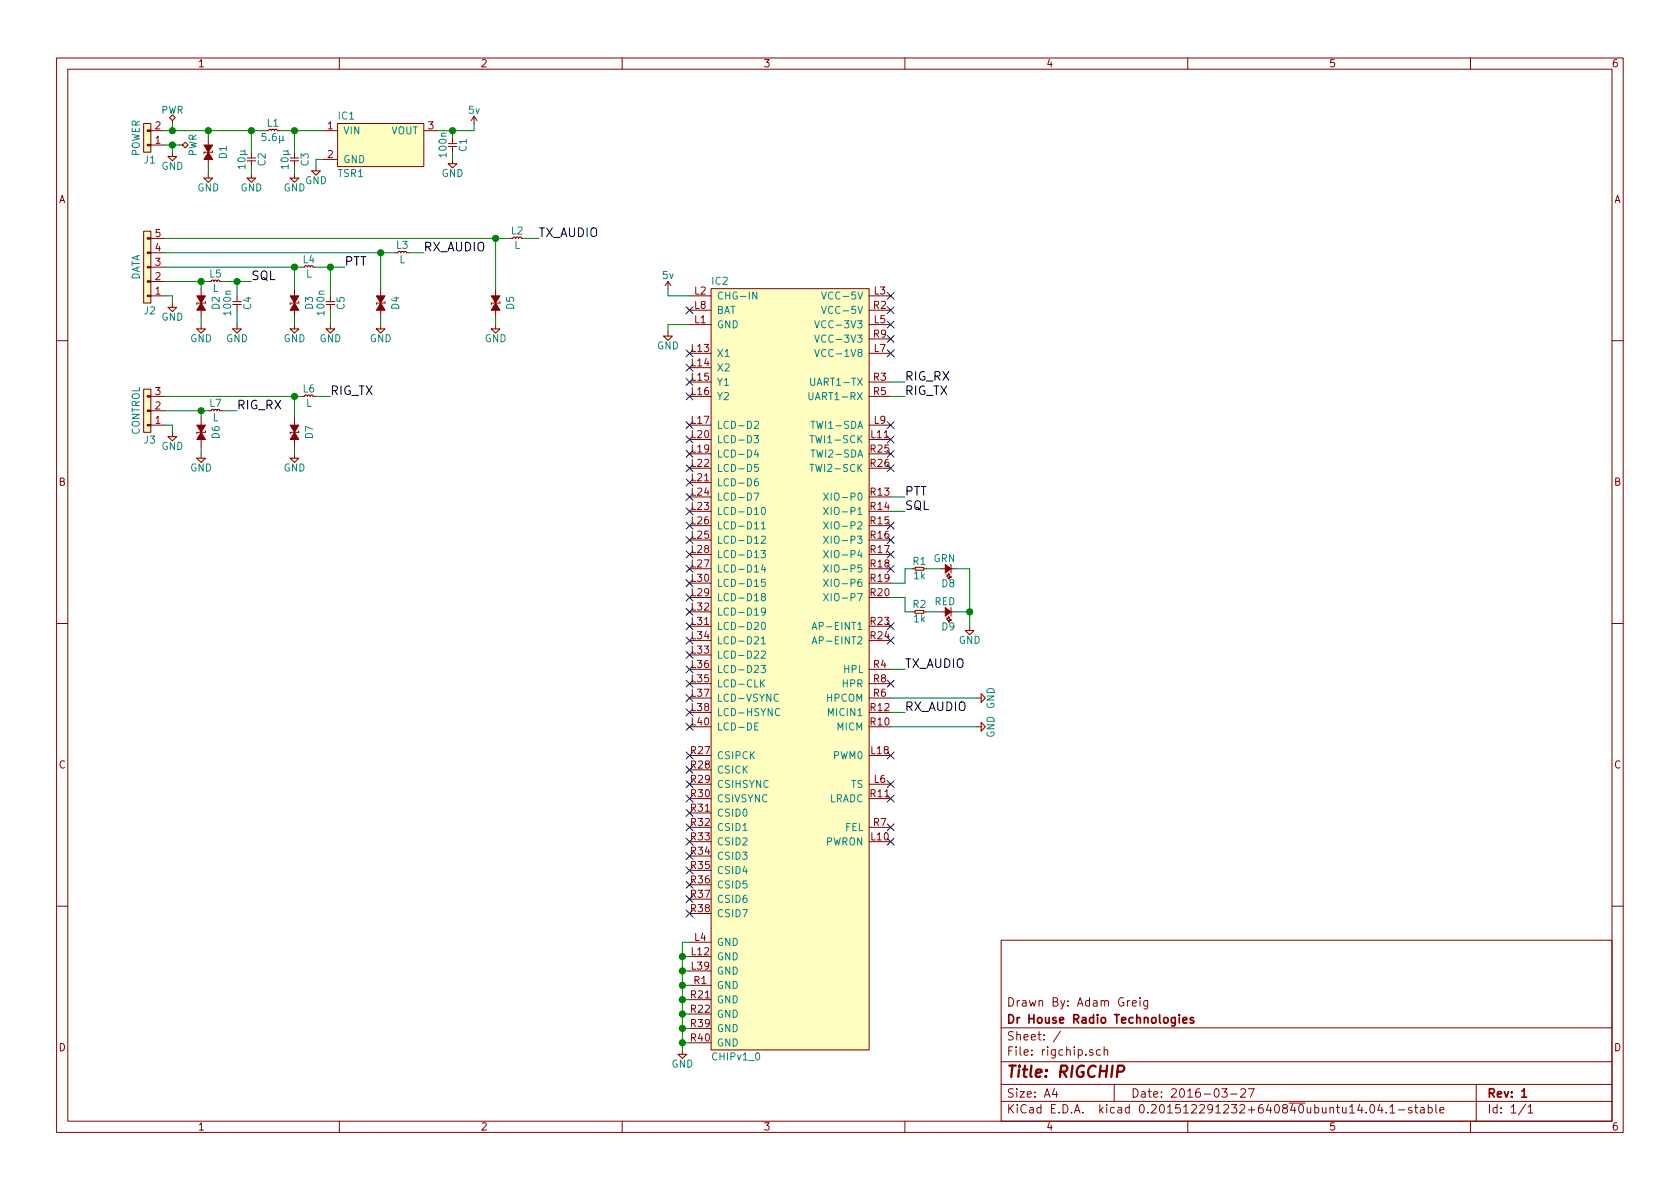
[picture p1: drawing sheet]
EESchema Schematic File Version 2
LIBS:agg-kicad
LIBS:rigchip-cache
EELAYER 25 0
EELAYER END
$Descr A4 11693 8268
encoding utf-8
Sheet 1 1
Title "RIGCHIP"
Date "2016-03-27"
Rev "1"
Comp "Dr House Radio Technologies"
Comment1 "Drawn By: Adam Greig"
Comment2 ""
Comment3 ""
Comment4 ""
$EndDescr
$Comp
L CHIPv1_0 IC2
U 1 1
P 5500 4650
F 0 "IC2" H 4950 7350 50  0000 L CNN
F 1 "CHIPv1_0" H 4950 1950 50  0000 L CNN
F 2 "agg:CHIPv1_0" H 4950 1850 50  0001 L CNN
F 3 "http://docs.getchip.com/#chip-hardware" H 4950 1750 50  0001 L CNN
	1    5500 4650
	1    0    0    -1  
$EndComp
$Comp
L CONN_01x05 J2
U 1 1
P 1050 2050
F 0 "J2" H 1000 2150 50  0000 L CNN
F 1 "DATA" V 950 1850 50  0000 C CNN
F 2 "" H 1050 2050 50  0001 C CNN
F 3 "" H 1050 2050 50  0001 C CNN
	1    1050 2050
	1    0    0    1   
$EndComp
$Comp
L CONN_01x03 J3
U 1 1
P 1050 2950
F 0 "J3" H 1000 3050 50  0000 L CNN
F 1 "CONTROL" V 950 2850 50  0000 C CNN
F 2 "" H 1050 2950 50  0001 C CNN
F 3 "" H 1050 2950 50  0001 C CNN
	1    1050 2950
	1    0    0    1   
$EndComp
$Comp
L CONN_01x02 J1
U 1 1
P 1050 1000
F 0 "J1" H 1000 1100 50  0000 L CNN
F 1 "POWER" V 950 950 50  0000 C CNN
F 2 "" H 1050 1000 50  0001 C CNN
F 3 "" H 1050 1000 50  0001 C CNN
	1    1050 1000
	1    0    0    1   
$EndComp
$Comp
L TSR1 IC1
U 1 1
P 2650 1000
F 0 "IC1" H 2350 1200 50  0000 L CNN
F 1 "TSR1" H 2350 800 50  0000 L CNN
F 2 "agg:TSR1" H 2350 700 50  0001 L CNN
F 3 "http://www.tracopower.com/products/tsr1.pdf" H 2350 600 50  0001 L CNN
	1    2650 1000
	1    0    0    -1  
$EndComp
$Comp
L C C2
U 1 1
P 1750 1050
F 0 "C2" H 1800 1120 50  0000 C CNN
F 1 "10µ" H 1800 980 50  0000 C CNN
F 2 "agg:1206" H 1750 1050 50  0001 C CNN
F 3 "" H 1750 1050 50  0001 C CNN
	1    1750 1050
	0    1    1    0   
$EndComp
$Comp
L C C3
U 1 1
P 2050 1050
F 0 "C3" H 2100 1120 50  0000 C CNN
F 1 "10µ" H 2100 980 50  0000 C CNN
F 2 "agg:1206" H 2050 1050 50  0001 C CNN
F 3 "" H 2050 1050 50  0001 C CNN
	1    2050 1050
	0    1    1    0   
$EndComp
$Comp
L L L1
U 1 1
P 1850 900
F 0 "L1" H 1900 950 50  0000 C CNN
F 1 "5.6µ" H 1900 850 50  0000 C CNN
F 2 "" H 1850 900 50  0001 C CNN
F 3 "" H 1850 900 50  0001 C CNN
	1    1850 900 
	1    0    0    -1  
$EndComp
$Comp
L ESD_DIODE D1
U 1 1
P 1450 1050
F 0 "D1" H 1400 1150 50  0000 L CNN
F 1 "ESD_DIODE" H 1400 950 50  0001 L CNN
F 2 "agg:0402" H 1400 850 50  0001 L CNN
F 3 "" H 1350 1050 50  0001 C CNN
F 4 "2368169" H 1400 750 50  0001 L CNN "Farnell"
	1    1450 1050
	0    1    1    0   
$EndComp
$Comp
L ESD_DIODE D6
U 1 1
P 1400 3000
F 0 "D6" H 1350 3100 50  0000 L CNN
F 1 "ESD_DIODE" H 1350 2900 50  0001 L CNN
F 2 "agg:0402" H 1350 2800 50  0001 L CNN
F 3 "" H 1300 3000 50  0001 C CNN
F 4 "2368169" H 1350 2700 50  0001 L CNN "Farnell"
	1    1400 3000
	0    1    1    0   
$EndComp
$Comp
L ESD_DIODE D7
U 1 1
P 2050 3000
F 0 "D7" H 2000 3100 50  0000 L CNN
F 1 "ESD_DIODE" H 2000 2900 50  0001 L CNN
F 2 "agg:0402" H 2000 2800 50  0001 L CNN
F 3 "" H 1950 3000 50  0001 C CNN
F 4 "2368169" H 2000 2700 50  0001 L CNN "Farnell"
	1    2050 3000
	0    1    1    0   
$EndComp
$Comp
L ESD_DIODE D5
U 1 1
P 3450 2100
F 0 "D5" H 3400 2200 50  0000 L CNN
F 1 "ESD_DIODE" H 3400 2000 50  0001 L CNN
F 2 "agg:0402" H 3400 1900 50  0001 L CNN
F 3 "" H 3350 2100 50  0001 C CNN
F 4 "2368169" H 3400 1800 50  0001 L CNN "Farnell"
	1    3450 2100
	0    1    1    0   
$EndComp
$Comp
L ESD_DIODE D4
U 1 1
P 2650 2100
F 0 "D4" H 2600 2200 50  0000 L CNN
F 1 "ESD_DIODE" H 2600 2000 50  0001 L CNN
F 2 "agg:0402" H 2600 1900 50  0001 L CNN
F 3 "" H 2550 2100 50  0001 C CNN
F 4 "2368169" H 2600 1800 50  0001 L CNN "Farnell"
	1    2650 2100
	0    1    1    0   
$EndComp
$Comp
L ESD_DIODE D3
U 1 1
P 2050 2100
F 0 "D3" H 2000 2200 50  0000 L CNN
F 1 "ESD_DIODE" H 2000 2000 50  0001 L CNN
F 2 "agg:0402" H 2000 1900 50  0001 L CNN
F 3 "" H 1950 2100 50  0001 C CNN
F 4 "2368169" H 2000 1800 50  0001 L CNN "Farnell"
	1    2050 2100
	0    1    1    0   
$EndComp
$Comp
L ESD_DIODE D2
U 1 1
P 1400 2100
F 0 "D2" H 1350 2200 50  0000 L CNN
F 1 "ESD_DIODE" H 1350 2000 50  0001 L CNN
F 2 "agg:0402" H 1350 1900 50  0001 L CNN
F 3 "" H 1300 2100 50  0001 C CNN
F 4 "2368169" H 1350 1800 50  0001 L CNN "Farnell"
	1    1400 2100
	0    1    1    0   
$EndComp
$Comp
L L L5
U 1 1
P 1450 1950
F 0 "L5" H 1500 2000 50  0000 C CNN
F 1 "L" H 1500 1900 50  0000 C CNN
F 2 "agg:0603" H 1450 1950 50  0001 C CNN
F 3 "" H 1450 1950 50  0001 C CNN
	1    1450 1950
	1    0    0    -1  
$EndComp
$Comp
L C C4
U 1 1
P 1650 2050
F 0 "C4" H 1700 2120 50  0000 C CNN
F 1 "100n" H 1700 1980 50  0000 C CNN
F 2 "agg:0603" H 1650 2050 50  0001 C CNN
F 3 "" H 1650 2050 50  0001 C CNN
	1    1650 2050
	0    1    1    0   
$EndComp
$Comp
L C C5
U 1 1
P 2300 2050
F 0 "C5" H 2350 2120 50  0000 C CNN
F 1 "100n" H 2350 1980 50  0000 C CNN
F 2 "agg:0603" H 2300 2050 50  0001 C CNN
F 3 "" H 2300 2050 50  0001 C CNN
	1    2300 2050
	0    1    1    0   
$EndComp
$Comp
L GND #PWR2
U 1 1
P 1200 1050
F 0 "#PWR2" H 1070 1090 50  0001 L CNN
F 1 "GND" H 1200 950 50  0000 C CNN
F 2 "" H 1200 1050 60  0000 C CNN
F 3 "" H 1200 1050 60  0000 C CNN
	1    1200 1050
	1    0    0    -1  
$EndComp
$Comp
L GND #PWR5
U 1 1
P 1450 1200
F 0 "#PWR5" H 1320 1240 50  0001 L CNN
F 1 "GND" H 1450 1100 50  0000 C CNN
F 2 "" H 1450 1200 60  0000 C CNN
F 3 "" H 1450 1200 60  0000 C CNN
	1    1450 1200
	1    0    0    -1  
$EndComp
$Comp
L GND #PWR6
U 1 1
P 1750 1200
F 0 "#PWR6" H 1620 1240 50  0001 L CNN
F 1 "GND" H 1750 1100 50  0000 C CNN
F 2 "" H 1750 1200 60  0000 C CNN
F 3 "" H 1750 1200 60  0000 C CNN
	1    1750 1200
	1    0    0    -1  
$EndComp
$Comp
L GND #PWR7
U 1 1
P 2050 1200
F 0 "#PWR7" H 1920 1240 50  0001 L CNN
F 1 "GND" H 2050 1100 50  0000 C CNN
F 2 "" H 2050 1200 60  0000 C CNN
F 3 "" H 2050 1200 60  0000 C CNN
	1    2050 1200
	1    0    0    -1  
$EndComp
$Comp
L GND #PWR4
U 1 1
P 2200 1150
F 0 "#PWR4" H 2070 1190 50  0001 L CNN
F 1 "GND" H 2200 1050 50  0000 C CNN
F 2 "" H 2200 1150 60  0000 C CNN
F 3 "" H 2200 1150 60  0000 C CNN
	1    2200 1150
	1    0    0    -1  
$EndComp
$Comp
L 5v #PWR1
U 1 1
P 3300 850
F 0 "#PWR1" H 3300 960 50  0001 L CNN
F 1 "5v" H 3300 940 50  0000 C CNN
F 2 "" H 3300 850 60  0000 C CNN
F 3 "" H 3300 850 60  0000 C CNN
	1    3300 850 
	1    0    0    -1  
$EndComp
$Comp
L C C1
U 1 1
P 3150 950
F 0 "C1" H 3200 1020 50  0000 C CNN
F 1 "100n" H 3200 880 50  0000 C CNN
F 2 "agg:0603" H 3150 950 50  0001 C CNN
F 3 "" H 3150 950 50  0001 C CNN
	1    3150 950 
	0    1    1    0   
$EndComp
$Comp
L GND #PWR3
U 1 1
P 3150 1100
F 0 "#PWR3" H 3020 1140 50  0001 L CNN
F 1 "GND" H 3150 1000 50  0000 C CNN
F 2 "" H 3150 1100 60  0000 C CNN
F 3 "" H 3150 1100 60  0000 C CNN
	1    3150 1100
	1    0    0    -1  
$EndComp
$Comp
L GND #PWR9
U 1 1
P 1200 2100
F 0 "#PWR9" H 1070 2140 50  0001 L CNN
F 1 "GND" H 1200 2000 50  0000 C CNN
F 2 "" H 1200 2100 60  0000 C CNN
F 3 "" H 1200 2100 60  0000 C CNN
	1    1200 2100
	1    0    0    -1  
$EndComp
$Comp
L GND #PWR10
U 1 1
P 1400 2250
F 0 "#PWR10" H 1270 2290 50  0001 L CNN
F 1 "GND" H 1400 2150 50  0000 C CNN
F 2 "" H 1400 2250 60  0000 C CNN
F 3 "" H 1400 2250 60  0000 C CNN
	1    1400 2250
	1    0    0    -1  
$EndComp
$Comp
L GND #PWR12
U 1 1
P 2050 2250
F 0 "#PWR12" H 1920 2290 50  0001 L CNN
F 1 "GND" H 2050 2150 50  0000 C CNN
F 2 "" H 2050 2250 60  0000 C CNN
F 3 "" H 2050 2250 60  0000 C CNN
	1    2050 2250
	1    0    0    -1  
$EndComp
$Comp
L GND #PWR14
U 1 1
P 2650 2250
F 0 "#PWR14" H 2520 2290 50  0001 L CNN
F 1 "GND" H 2650 2150 50  0000 C CNN
F 2 "" H 2650 2250 60  0000 C CNN
F 3 "" H 2650 2250 60  0000 C CNN
	1    2650 2250
	1    0    0    -1  
$EndComp
$Comp
L GND #PWR15
U 1 1
P 3450 2250
F 0 "#PWR15" H 3320 2290 50  0001 L CNN
F 1 "GND" H 3450 2150 50  0000 C CNN
F 2 "" H 3450 2250 60  0000 C CNN
F 3 "" H 3450 2250 60  0000 C CNN
	1    3450 2250
	1    0    0    -1  
$EndComp
$Comp
L GND #PWR11
U 1 1
P 1650 2250
F 0 "#PWR11" H 1520 2290 50  0001 L CNN
F 1 "GND" H 1650 2150 50  0000 C CNN
F 2 "" H 1650 2250 60  0000 C CNN
F 3 "" H 1650 2250 60  0000 C CNN
	1    1650 2250
	1    0    0    -1  
$EndComp
$Comp
L GND #PWR13
U 1 1
P 2300 2250
F 0 "#PWR13" H 2170 2290 50  0001 L CNN
F 1 "GND" H 2300 2150 50  0000 C CNN
F 2 "" H 2300 2250 60  0000 C CNN
F 3 "" H 2300 2250 60  0000 C CNN
	1    2300 2250
	1    0    0    -1  
$EndComp
$Comp
L L L4
U 1 1
P 2100 1850
F 0 "L4" H 2150 1900 50  0000 C CNN
F 1 "L" H 2150 1800 50  0000 C CNN
F 2 "agg:0603" H 2100 1850 50  0001 C CNN
F 3 "" H 2100 1850 50  0001 C CNN
	1    2100 1850
	1    0    0    -1  
$EndComp
$Comp
L L L3
U 1 1
P 2750 1750
F 0 "L3" H 2800 1800 50  0000 C CNN
F 1 "L" H 2800 1700 50  0000 C CNN
F 2 "agg:0603" H 2750 1750 50  0001 C CNN
F 3 "" H 2750 1750 50  0001 C CNN
	1    2750 1750
	1    0    0    -1  
$EndComp
$Comp
L L L2
U 1 1
P 3550 1650
F 0 "L2" H 3600 1700 50  0000 C CNN
F 1 "L" H 3600 1600 50  0000 C CNN
F 2 "agg:0603" H 3550 1650 50  0001 C CNN
F 3 "" H 3550 1650 50  0001 C CNN
	1    3550 1650
	1    0    0    -1  
$EndComp
Text Label 1750 1950 0    60   ~ 0
SQL
Text Label 2400 1850 0    60   ~ 0
PTT
Text Label 2950 1750 0    60   ~ 0
RX_AUDIO
Text Label 3750 1650 0    60   ~ 0
TX_AUDIO
$Comp
L GND #PWR17
U 1 1
P 1200 3000
F 0 "#PWR17" H 1070 3040 50  0001 L CNN
F 1 "GND" H 1200 2900 50  0000 C CNN
F 2 "" H 1200 3000 60  0000 C CNN
F 3 "" H 1200 3000 60  0000 C CNN
	1    1200 3000
	1    0    0    -1  
$EndComp
$Comp
L L L7
U 1 1
P 1450 2850
F 0 "L7" H 1500 2900 50  0000 C CNN
F 1 "L" H 1500 2800 50  0000 C CNN
F 2 "agg:0603" H 1450 2850 50  0001 C CNN
F 3 "" H 1450 2850 50  0001 C CNN
	1    1450 2850
	1    0    0    -1  
$EndComp
Text Label 1650 2850 0    60   ~ 0
RIG_RX
$Comp
L L L6
U 1 1
P 2100 2750
F 0 "L6" H 2150 2800 50  0000 C CNN
F 1 "L" H 2150 2700 50  0000 C CNN
F 2 "agg:0603" H 2100 2750 50  0001 C CNN
F 3 "" H 2100 2750 50  0001 C CNN
	1    2100 2750
	1    0    0    -1  
$EndComp
Text Label 2300 2750 0    60   ~ 0
RIG_TX
$Comp
L GND #PWR19
U 1 1
P 2050 3150
F 0 "#PWR19" H 1920 3190 50  0001 L CNN
F 1 "GND" H 2050 3050 50  0000 C CNN
F 2 "" H 2050 3150 60  0000 C CNN
F 3 "" H 2050 3150 60  0000 C CNN
	1    2050 3150
	1    0    0    -1  
$EndComp
$Comp
L GND #PWR18
U 1 1
P 1400 3150
F 0 "#PWR18" H 1270 3190 50  0001 L CNN
F 1 "GND" H 1400 3050 50  0000 C CNN
F 2 "" H 1400 3150 60  0000 C CNN
F 3 "" H 1400 3150 60  0000 C CNN
	1    1400 3150
	1    0    0    -1  
$EndComp
$Comp
L 5v #PWR8
U 1 1
P 4650 2000
F 0 "#PWR8" H 4650 2110 50  0001 L CNN
F 1 "5v" H 4650 2090 50  0000 C CNN
F 2 "" H 4650 2000 60  0000 C CNN
F 3 "" H 4650 2000 60  0000 C CNN
	1    4650 2000
	1    0    0    -1  
$EndComp
$Comp
L GND #PWR16
U 1 1
P 4650 2300
F 0 "#PWR16" H 4520 2340 50  0001 L CNN
F 1 "GND" H 4650 2200 50  0000 C CNN
F 2 "" H 4650 2300 60  0000 C CNN
F 3 "" H 4650 2300 60  0000 C CNN
	1    4650 2300
	1    0    0    -1  
$EndComp
$Comp
L PWR #FLG1
U 1 1
P 1200 850
F 0 "#FLG1" H 1200 1010 50  0001 C CNN
F 1 "PWR" H 1200 940 50  0000 C CNN
F 2 "" H 1200 850 50  0001 C CNN
F 3 "" H 1200 850 50  0001 C CNN
	1    1200 850 
	1    0    0    -1  
$EndComp
$Comp
L PWR #FLG2
U 1 1
P 1250 1000
F 0 "#FLG2" H 1250 1160 50  0001 C CNN
F 1 "PWR" H 1250 1090 50  0000 C CNN
F 2 "" H 1250 1000 50  0001 C CNN
F 3 "" H 1250 1000 50  0001 C CNN
	1    1250 1000
	0    1    1    0   
$EndComp
NoConn ~ 4800 2150
NoConn ~ 4800 2450
NoConn ~ 4800 2550
NoConn ~ 4800 2650
NoConn ~ 4800 2750
NoConn ~ 4800 2950
NoConn ~ 4800 3050
NoConn ~ 4800 3150
NoConn ~ 4800 3250
NoConn ~ 4800 3350
NoConn ~ 4800 3450
NoConn ~ 4800 3550
NoConn ~ 4800 3650
NoConn ~ 4800 3750
NoConn ~ 4800 3850
NoConn ~ 4800 3950
NoConn ~ 4800 4050
NoConn ~ 4800 4150
NoConn ~ 4800 4250
NoConn ~ 4800 4350
NoConn ~ 4800 4450
NoConn ~ 4800 4550
NoConn ~ 4800 4650
NoConn ~ 4800 4750
NoConn ~ 4800 4850
NoConn ~ 4800 4950
NoConn ~ 4800 5050
NoConn ~ 4800 5250
NoConn ~ 4800 5350
NoConn ~ 4800 5450
NoConn ~ 4800 5550
NoConn ~ 4800 5650
NoConn ~ 4800 5750
NoConn ~ 4800 5850
NoConn ~ 4800 5950
NoConn ~ 4800 6050
NoConn ~ 4800 6150
NoConn ~ 4800 6250
NoConn ~ 4800 6350
$Comp
L GND #PWR23
U 1 1
P 4750 7300
F 0 "#PWR23" H 4620 7340 50  0001 L CNN
F 1 "GND" H 4750 7200 50  0000 C CNN
F 2 "" H 4750 7300 60  0000 C CNN
F 3 "" H 4750 7300 60  0000 C CNN
	1    4750 7300
	1    0    0    -1  
$EndComp
Text Label 6300 2750 0    60   ~ 0
RIG_TX
Text Label 6300 2650 0    60   ~ 0
RIG_RX
Text Label 6300 4650 0    60   ~ 0
TX_AUDIO
Text Label 6300 4950 0    60   ~ 0
RX_AUDIO
Text Label 6300 3450 0    60   ~ 0
PTT
Text Label 6300 3550 0    60   ~ 0
SQL
$Comp
L GND #PWR22
U 1 1
P 6800 5050
F 0 "#PWR22" H 6670 5090 50  0001 L CNN
F 1 "GND" H 6800 4950 50  0000 C CNN
F 2 "" H 6800 5050 60  0000 C CNN
F 3 "" H 6800 5050 60  0000 C CNN
	1    6800 5050
	0    -1   -1   0   
$EndComp
$Comp
L GND #PWR21
U 1 1
P 6800 4850
F 0 "#PWR21" H 6670 4890 50  0001 L CNN
F 1 "GND" H 6800 4750 50  0000 C CNN
F 2 "" H 6800 4850 60  0000 C CNN
F 3 "" H 6800 4850 60  0000 C CNN
	1    6800 4850
	0    -1   -1   0   
$EndComp
NoConn ~ 6200 4750
NoConn ~ 6200 5250
NoConn ~ 6200 5450
NoConn ~ 6200 5550
NoConn ~ 6200 5750
NoConn ~ 6200 5850
NoConn ~ 6200 3650
NoConn ~ 6200 3750
NoConn ~ 6200 3850
NoConn ~ 6200 3950
NoConn ~ 6200 4350
NoConn ~ 6200 4450
NoConn ~ 6200 2950
NoConn ~ 6200 3050
NoConn ~ 6200 3150
NoConn ~ 6200 3250
NoConn ~ 6200 2450
NoConn ~ 6200 2350
NoConn ~ 6200 2250
NoConn ~ 6200 2150
NoConn ~ 6200 2050
$Comp
L LED D8
U 1 1
P 6650 3950
F 0 "D8" H 6650 4050 50  0000 L CNN
F 1 "GRN" H 6650 3875 50  0000 L CNN
F 2 "agg:0603-LED" H 6650 3950 50  0001 C CNN
F 3 "" H 6650 3950 50  0001 C CNN
	1    6650 3950
	-1   0    0    1   
$EndComp
$Comp
L LED D9
U 1 1
P 6650 4250
F 0 "D9" H 6650 4350 50  0000 L CNN
F 1 "RED" H 6650 4175 50  0000 L CNN
F 2 "agg:0603-LED" H 6650 4250 50  0001 C CNN
F 3 "" H 6650 4250 50  0001 C CNN
	1    6650 4250
	-1   0    0    1   
$EndComp
$Comp
L R R1
U 1 1
P 6350 3950
F 0 "R1" H 6400 4000 50  0000 C CNN
F 1 "1k" H 6400 3900 50  0000 C CNN
F 2 "agg:0603" H 6350 3950 50  0001 C CNN
F 3 "" H 6350 3950 50  0001 C CNN
	1    6350 3950
	1    0    0    -1  
$EndComp
$Comp
L R R2
U 1 1
P 6350 4250
F 0 "R2" H 6400 4300 50  0000 C CNN
F 1 "1k" H 6400 4200 50  0000 C CNN
F 2 "agg:0603" H 6350 4250 50  0001 C CNN
F 3 "" H 6350 4250 50  0001 C CNN
	1    6350 4250
	1    0    0    -1  
$EndComp
Wire Wire Line
	1150 1000 1250 1000
Wire Wire Line
	1200 1000 1200 1050
Wire Wire Line
	2250 1100 2200 1100
Wire Wire Line
	2200 1100 2200 1150
Wire Wire Line
	2050 1150 2050 1200
Wire Wire Line
	1750 1150 1750 1200
Wire Wire Line
	1450 1150 1450 1200
Wire Wire Line
	1150 900  1850 900 
Wire Wire Line
	1950 900  2250 900 
Wire Wire Line
	2050 900  2050 1050
Connection ~ 2050 900 
Wire Wire Line
	1750 900  1750 1050
Connection ~ 1750 900 
Wire Wire Line
	1450 950  1450 900 
Connection ~ 1450 900 
Wire Wire Line
	3050 900  3300 900 
Wire Wire Line
	3300 900  3300 850 
Wire Wire Line
	3150 950  3150 900 
Connection ~ 3150 900 
Wire Wire Line
	3150 1100 3150 1050
Wire Wire Line
	1150 2050 1200 2050
Wire Wire Line
	1200 2050 1200 2100
Wire Wire Line
	1150 1950 1450 1950
Wire Wire Line
	1400 1950 1400 2000
Connection ~ 1400 1950
Wire Wire Line
	1550 1950 1750 1950
Wire Wire Line
	1650 1950 1650 2050
Wire Wire Line
	1650 2150 1650 2250
Wire Wire Line
	1400 2200 1400 2250
Connection ~ 1650 1950
Wire Wire Line
	1150 1850 2100 1850
Wire Wire Line
	2050 1850 2050 2000
Connection ~ 2050 1850
Wire Wire Line
	2050 2200 2050 2250
Wire Wire Line
	2300 2250 2300 2150
Wire Wire Line
	2200 1850 2400 1850
Wire Wire Line
	2300 1850 2300 2050
Connection ~ 2300 1850
Wire Wire Line
	1150 1750 2750 1750
Wire Wire Line
	2650 2200 2650 2250
Wire Wire Line
	3450 2200 3450 2250
Wire Wire Line
	1150 1650 3550 1650
Wire Wire Line
	1150 2950 1200 2950
Wire Wire Line
	1200 2950 1200 3000
Wire Wire Line
	1150 2850 1450 2850
Wire Wire Line
	1400 2850 1400 2900
Wire Wire Line
	2650 1750 2650 2000
Connection ~ 2650 1750
Wire Wire Line
	2850 1750 2950 1750
Wire Wire Line
	3450 1650 3450 2000
Connection ~ 3450 1650
Wire Wire Line
	3750 1650 3650 1650
Connection ~ 1400 2850
Wire Wire Line
	1550 2850 1650 2850
Wire Wire Line
	1150 2750 2100 2750
Wire Wire Line
	2050 2750 2050 2900
Connection ~ 2050 2750
Wire Wire Line
	2200 2750 2300 2750
Wire Wire Line
	1400 3150 1400 3100
Wire Wire Line
	2050 3100 2050 3150
Wire Wire Line
	4650 2050 4800 2050
Wire Wire Line
	4800 2250 4650 2250
Wire Wire Line
	4650 2250 4650 2300
Wire Wire Line
	1200 850  1200 900 
Connection ~ 1200 900 
Connection ~ 1200 1000
Wire Wire Line
	4650 2050 4650 2000
Wire Wire Line
	4800 6550 4750 6550
Wire Wire Line
	4750 6550 4750 7300
Wire Wire Line
	4750 7250 4800 7250
Connection ~ 4750 7250
Wire Wire Line
	4800 7150 4750 7150
Connection ~ 4750 7150
Wire Wire Line
	4750 7050 4800 7050
Connection ~ 4750 7050
Wire Wire Line
	4800 6950 4750 6950
Connection ~ 4750 6950
Wire Wire Line
	4750 6850 4800 6850
Connection ~ 4750 6850
Wire Wire Line
	4800 6750 4750 6750
Connection ~ 4750 6750
Wire Wire Line
	4750 6650 4800 6650
Connection ~ 4750 6650
Wire Wire Line
	6300 2650 6200 2650
Wire Wire Line
	6300 2750 6200 2750
Wire Wire Line
	6300 3450 6200 3450
Wire Wire Line
	6300 3550 6200 3550
Wire Wire Line
	6300 4950 6200 4950
Wire Wire Line
	6200 4650 6300 4650
Wire Wire Line
	6800 5050 6200 5050
Wire Wire Line
	6200 4850 6800 4850
Wire Wire Line
	6200 4050 6300 4050
Wire Wire Line
	6300 4050 6300 3950
Wire Wire Line
	6300 3950 6350 3950
Wire Wire Line
	6200 4150 6300 4150
Wire Wire Line
	6300 4150 6300 4250
Wire Wire Line
	6300 4250 6350 4250
Wire Wire Line
	6450 3950 6550 3950
Wire Wire Line
	6450 4250 6550 4250
$Comp
L GND #PWR20
U 1 1
P 6750 4350
F 0 "#PWR20" H 6620 4390 50  0001 L CNN
F 1 "GND" H 6750 4250 50  0000 C CNN
F 2 "" H 6750 4350 60  0000 C CNN
F 3 "" H 6750 4350 60  0000 C CNN
	1    6750 4350
	1    0    0    -1  
$EndComp
Wire Wire Line
	6650 3950 6750 3950
Wire Wire Line
	6750 3950 6750 4350
Wire Wire Line
	6650 4250 6750 4250
Connection ~ 6750 4250
$EndSCHEMATC
